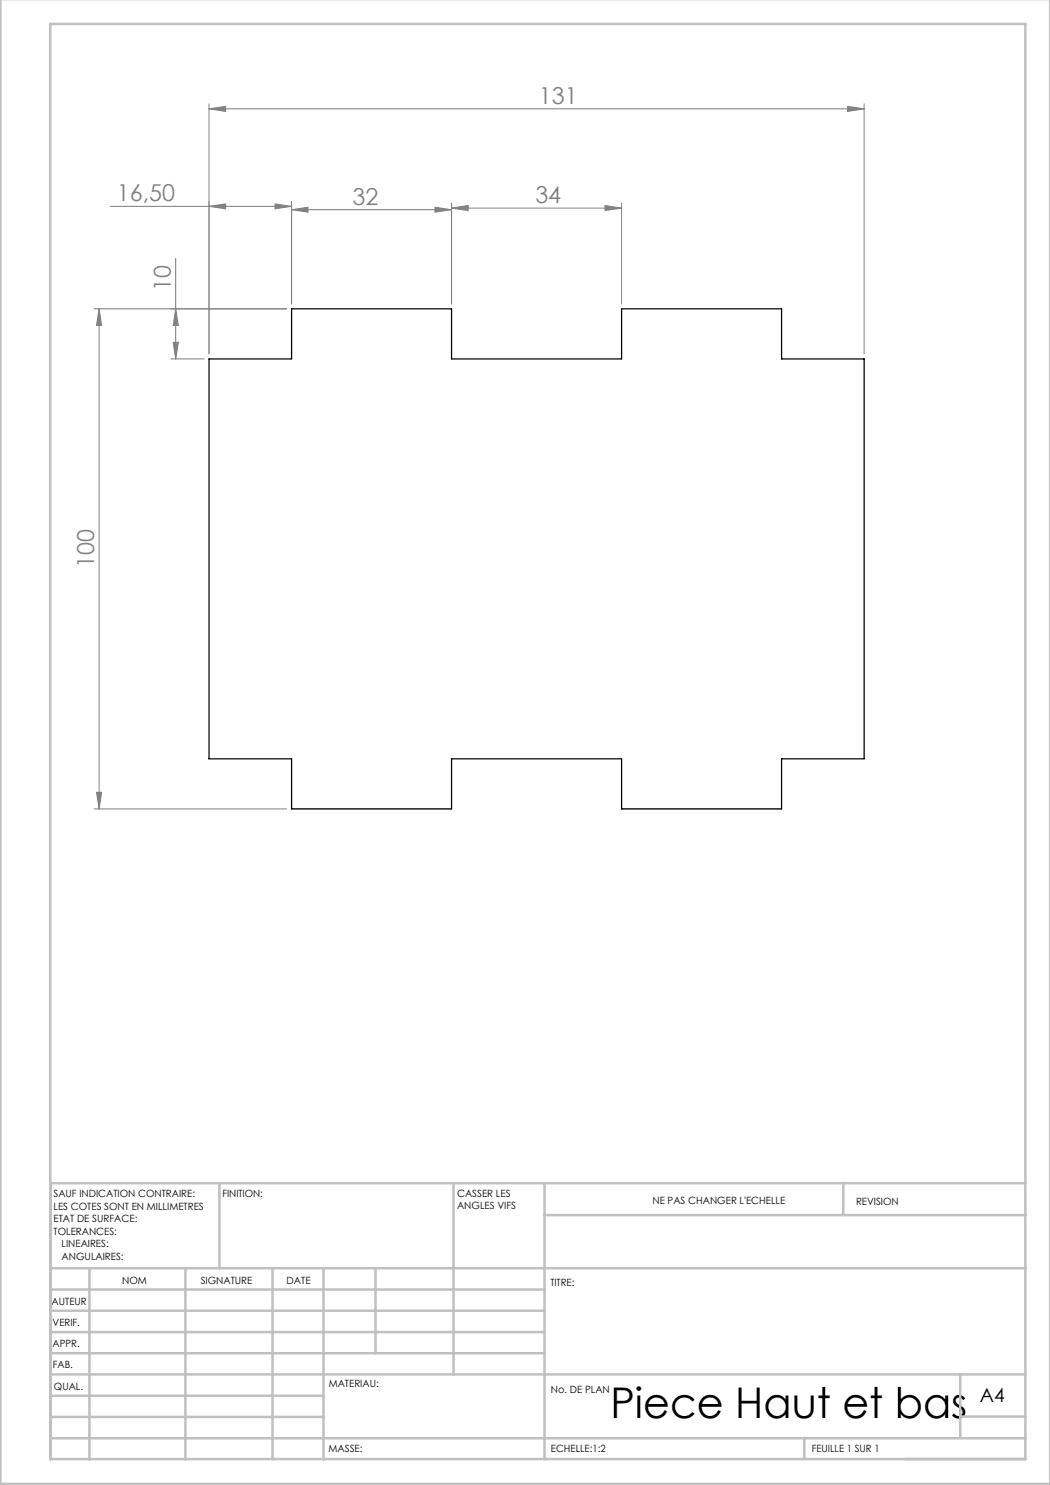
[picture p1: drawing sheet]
<svg xmlns="http://www.w3.org/2000/svg" width="210mm" height="297mm" viewBox="0 0 210 297" stroke-linecap="round" stroke-linejoin="round" font-family="sans-serif">
<g fill="none" stroke="#808080" stroke-width=".2">
<path d="M41.8 21.8l3.3-.5v1zM41.8 20.8v50M41.8 21.8h131M169.5 21.3l3.3 .5-3.3 .5zM172.8 20.8v50M22 41.3h36.3M35.1 51.7v20.1M41.8 41.3l3.3-.5v1zM55 40.8l3.3 .5-3.3 .5zM58.3 41.9l3.3-.5v1zM58.3 40.3v20.5M58.3 41.9h32"/>
<path d="M87 41.4l3.3 .5-3.3 .5zM90.3 41.6l3.3-.5v1zM90.3 40.6v20.2M90.3 41.6h34M121 41.1l3.3 .5-3.3 .5zM124.3 40.6v20.2M18.8 61.8h38.5M19.8 61.8v100M19.8 61.8l.5 3.3h-1zM34.1 71.8h6.7M34.6 68.5h1.1l-.6 3.3zM35.1 61.8l.6 3.3h-1.1z"/>
<path d="M19.3 158.5h1l-.5 3.3zM18.8 161.8h38.5"/>
</g>
<g fill="none" stroke="#c0c0c0" stroke-width=".5">
<path d="M.1 -.1v296.9h209.9v-296.9M10.1 4.8h195v287h-195zM43.9 236.6v17M90.7 236.6v38.3M108.9 236.6v55.3M168.7 236.6v6.3M205.1 236.6h-195v55.3M10.1 253.6h195M10.1 257.9h98.8M17.9 253.6v38.3M37.1 253.6v38.3M54.5 253.6v38.3"/>
<path d="M64.7 253.6v38.3M75.1 253.6v17M108.9 243h96.2M10.1 270.6h98.8M10.1 266.4h98.8M10.1 262.1h98.8M10.1 279.1h54.6M10.1 274.9h195M192.1 274.8v12.7M10.1 287.7h195M10.1 283.4h54.6M160.9 287.5v4.3"/>
<path d="M192.1 283.3h13"/>
</g>
<g fill="#808080">
<path d="M121 41.1l3.3 .5-3.3 .5zM90.3 41.6l3.3-.5v1z"/>
<path d="M41.8 21.8l3.3-.5v1zM169.5 21.3l3.3 .5-3.3 .5z"/>
<path d="M58.3 41.9l3.3-.5v1zM87 41.4l3.3 .5-3.3 .5z"/>
<path d="M55 40.8l3.3 .5-3.3 .5zM41.8 41.3l3.3-.5v1z"/>
<path d="M19.8 61.8l.5 3.3h-1zM19.3 158.5h1l-.5 3.3z"/>
<path d="M35.1 61.8l.6 3.3h-1.1zM34.6 68.5h1.1l-.6 3.3z"/>
</g>
<path d="M41.8 71.8h16.5v-10h32v10h34v-10h32v10h16.5v80h-16.5v10h-32v-10h-34v10h-32v-10h-16.5z" fill="none" stroke="#000" stroke-width=".25"/>
<text font-size="8.5" x="122.1" y="283.5">Piece Haut et bas</text>
<g font-size="4.7" fill="#808080">
<text x="107.8" y="20.7">131</text>
<text x="23.4" y="40.2">16,50</text>
<text x="70.5" y="40.9">32</text>
<text x="107.1" y="40.6">34</text>
<text x="34.2" y="58.1" transform="rotate(-90 34.2 58.1)">10</text>
<text x="18.8" y="113.6" transform="rotate(-90 18.8 113.6)">100</text>
</g>
<text font-size="3.9" x="196" y="280.4">A4</text>
<g font-size="2">
<text x="10.7" y="239.5">SAUF INDICATION CONTRAIRE:</text>
<text x="44.5" y="239.5">FINITION:</text>
<text x="91.4" y="239.4">CASSER LES</text>
<text x="10.7" y="242">LES COTES SONT EN MILLIMETRES</text>
<text x="10.7" y="244.5">ETAT DE SURFACE:</text>
<text x="91.4" y="241.9">ANGLES VIFS</text>
<text x="130.5" y="240.8">NE PAS CHANGER L'ECHELLE</text>
<text x="171.2" y="241">REVISION</text>
<text x="10.7" y="247">TOLERANCES:</text>
<text x="12.3" y="249.5">LINEAIRES:</text>
<text x="12.3" y="252">ANGULAIRES:</text>
<text x="24.4" y="256.9">NOM</text>
<text x="40.1" y="256.8">SIGNATURE</text>
<text x="57.3" y="256.8">DATE</text>
<text x="110.1" y="257.1">TITRE:</text>
<text x="10.3" y="260.9">AUTEUR</text>
<text x="10.5" y="269.3">APPR.</text>
<text x="10.5" y="265.2">VERIF.</text>
<text x="10.6" y="273.6">FAB.</text>
<text x="10.8" y="278">QUAL.</text>
<text x="65.8" y="277.4">MATERIAU:</text>
<text x="110.2" y="278.5">No. DE PLAN</text>
<text x="65.7" y="290.4">MASSE:</text>
<text x="110.2" y="290.5">ECHELLE:1:2</text>
<text x="162.4" y="290.4">FEUILLE 1 SUR 1</text>
</g>
</svg>
